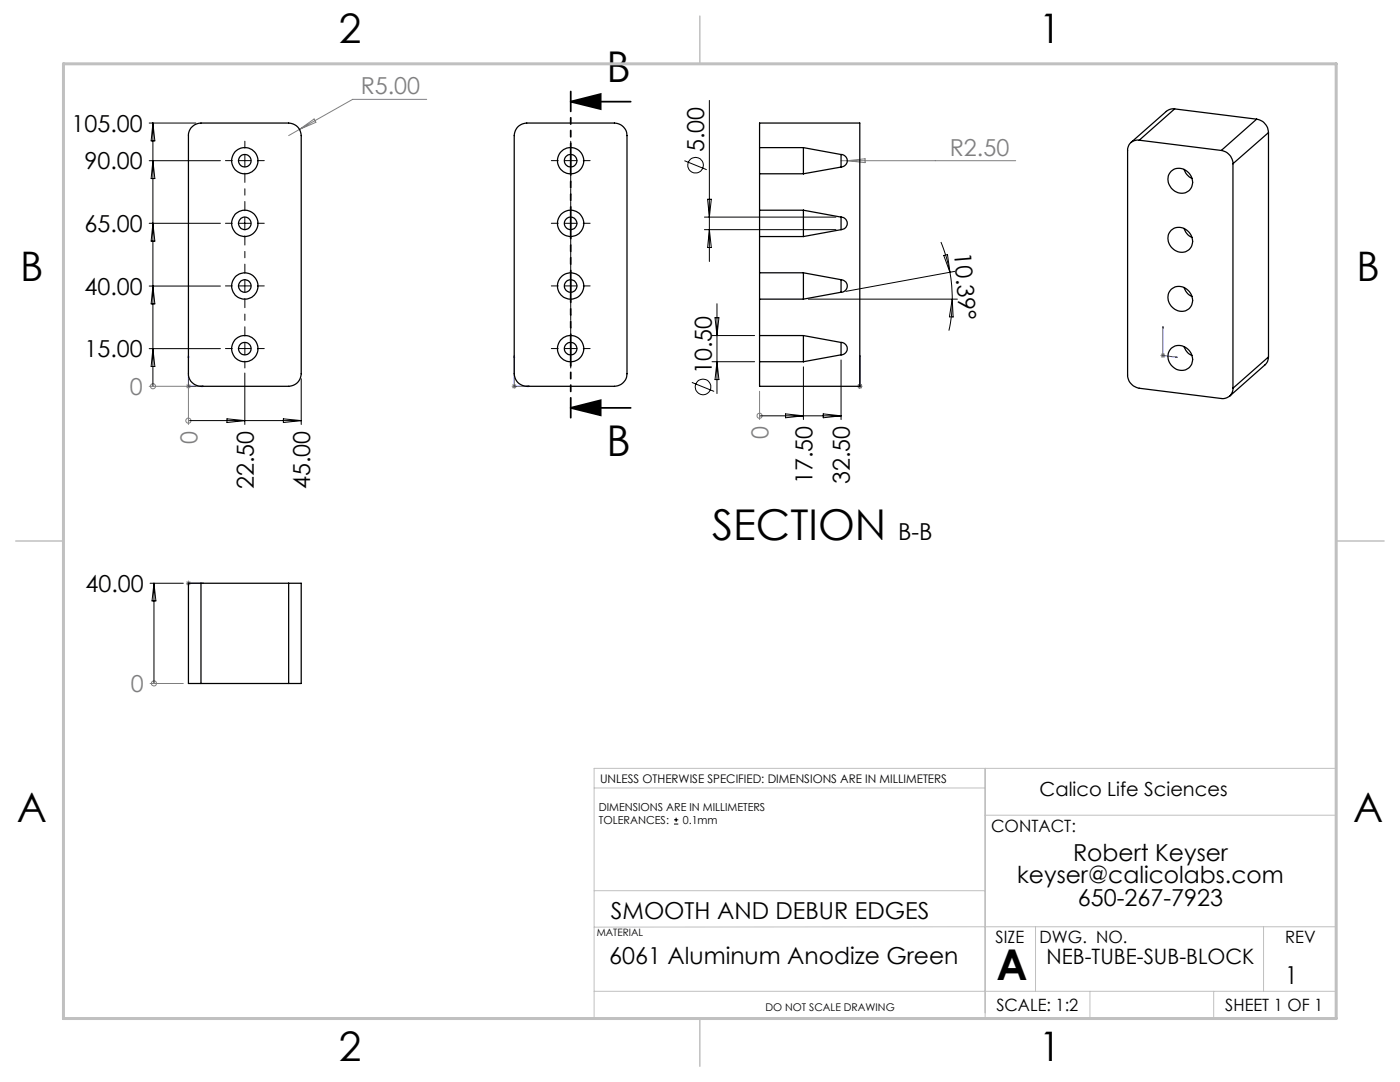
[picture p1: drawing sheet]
<svg xmlns="http://www.w3.org/2000/svg" width="279mm" height="216mm" viewBox="0 0 279 216" stroke-linecap="round" stroke-linejoin="round" font-family="sans-serif">
<g fill="none" stroke="#000" stroke-width=".2">
<path d="M29.8 32.1h14.2M29.8 24.6h9.3M30.5 24.6v52.5M30.5 32.1l.4 3.5h-.7zM30.5 24.6l.4 3.5h-.7zM136.6 32.1l4.4 1.8M141.2 39.8h.8l-.4 3.5zM141.6 20v32.2M29.8 44.6h14.2M29.8 57.1h14.2M30.5 57.1l.4 3.5h-.7zM30.5 44.6l.4 3.5h-.7z"/>
<path d="M47.6 44.6h2.5M48.9 43.3v2.5M112.6 44.6h2.5M113.9 43.3v2.5M140.6 43.3h26.2M140.6 45.8h26.2M141.6 45.8l.4 3.6h-.8zM161.3 59.7h29.8M187.8 48.3a29.7 29.7 0 0 1 1.8 6M188.3 51l.8-.2 .5 3.5zM189.6 54.3l.3 2.7 .1 2.7M190 59.7l.2 3.6-.7-.1z"/>
<path d="M190 59.7a25.4 25.4 0 0 1-.6 6.3M190.5 54.2l-21.7 3.9M29.8 69.6h14.2M30.5 69.6l.4 3.5h-.7zM48.9 74.4v10.3M60.1 75.6v9.1M138.1 76.3l4.4 1.8M142.1 72.2h8.5M142.1 67h8.5M142.7 63.4h.8l-.4 3.6zM143.1 60.6v17.9M143.1 72.2l.4 3.5h-.8z"/>
<path d="M160.3 73.2v10.5M167.9 71.8v11.9M37.6 83.9h22.5M45.3 83.6l3.6 .3-3.6 .4zM56.6 83.6l3.5 .3-3.5 .4zM151.6 83h16.3M156.8 82.6l3.5 .4-3.5 .4zM164.3 82.6l3.6 .4-3.6 .4zM30 116.4h6.6M30.7 116.4v20M30.7 116.4l.4 3.5h-.8zM134.5 164.4h.9"/>
<path d="M134.5 163.6h.9M134.9 163.2v.8"/>
<circle cx="138.8" cy="33" r="1.55"/>
<circle cx="140.3" cy="77.2" r="1.56"/>
</g>
<path d="M113.9 20.3l6-1.5v3zM113.9 20.3h12M113.9 81.4l6-1.5v3zM113.9 81.4h12" fill="none" stroke="#000" stroke-width=".35"/>
<g fill="none" stroke="#808080" stroke-width=".2">
<path d="M85.2 19.8h-14.8l-10.6 6M59.8 25.8l-2.2 1.3M59.8 25.8l2.9-2.1 .3 .7zM167.9 32.1h34.8M169.1 32.1l3.5-.4v.8zM29.8 77.1h9.3M30.5 77.1h.1M37.3 76.7l.7 .7M37.6 75.6v9.1M38 76.7l-.7 .7M102.1 77.1h1M102.3 76.7l.7 .7"/>
<path d="M102.6 76.6v1M103 76.7l-.7 .7M151.6 78.1v5.6M171.1 77.1h1M171.2 76.7l.7 .7M171.6 76.6v1M171.9 76.7l-.7 .7M231.6 70.9h1M231.7 70.6l.7 .7M232.1 70.4v1M232.4 70.6l-.7 .7M37.6 83.9h.1"/>
<path d="M151.6 83h.1M37.1 116.4h1M37.3 116l.7 .7M37.6 115.9v1M38 116l-.7 .7M30 136.4h6.6M30.7 136.4h.1"/>
<circle cx="30.5" cy="77.1" r=".5"/>
<circle cx="37.6" cy="83.9" r=".51"/>
<circle cx="151.6" cy="83" r=".5"/>
<circle cx="30.7" cy="136.4" r=".5"/>
</g>
<g fill="none" stroke="#00f" stroke-width=".2">
<path d="M37.6 71l.1 .3h-.2zM37.6 71v6.1h3M40.4 77l.2 .1-.2 .1zM102.6 71l.1 .3h-.1zM102.6 71v6.1h3.1M105.4 77l.3 .1-.3 .1zM171.6 77v.2zM171.6 71v.3v-.3M171.6 77.1h.1M171.6 71v6.1M232.1 65.2l.1 .3-.2-.1zM232.1 65.2v5.7l2.9 .4"/>
<path d="M234.7 71.2l.2 .1h-.2zM37.5 116.4h.2zM37.6 116.4h.1M37.6 116.4h3M40.6 116.4h-.2h.2"/>
</g>
<g fill="none" stroke="#000" stroke-width=".2" stroke-dasharray="15.2 1.3 1.3 1.3">
<path d="M46.4 32.1h-1.4M48.9 32.1v-1.3M48.9 32.1h-1.3M48.9 32.1v1.2M48.9 32.1h1.2M48.9 29.6v-1.4M51.4 32.1h1.3M111.4 32.1h-1.4M113.9 32.1v-1.3M113.9 32.1h-1.2M113.9 32.1v1.2M113.9 32.1h1.3"/>
<path d="M113.9 29.6v-1.4M116.4 32.1h1.4M46.4 44.6h-1.4M46.4 57.1h-1.4M48.9 57.1v-1.3M48.9 57.1h-1.3M48.9 57.1v1.2M48.9 57.1h1.2M51.4 44.6h1.3M51.4 57.1h1.3M111.4 44.6h-1.4M111.4 57.1h-1.4"/>
<path d="M113.9 57.1v-1.3M113.9 57.1h-1.2M113.9 57.1v1.2M113.9 57.1h1.3M116.4 44.6h1.4M116.4 57.1h1.4M46.4 69.6h-1.4M48.9 69.6v-1.3M48.9 69.6h-1.3M48.9 69.6v1.2M48.9 69.6h1.2M48.9 72.1v1.3"/>
<path d="M51.4 69.6h1.3M111.4 69.6h-1.4M113.9 69.6v-1.3M113.9 69.6h-1.2M113.9 69.6v1.2M113.9 69.6h1.3M113.9 72.1v1.3M116.4 69.6h1.4"/>
</g>
<path d="M48.9 54.6v-7.5M48.9 42.1v-7.5M113.9 54.6v-7.5M113.9 42.1v-7.5M48.9 67.1v-7.5M113.9 67.1v-7.5" fill="none" stroke="#000" stroke-width=".2" stroke-dasharray="15.2 1.3 1.3 1.3" stroke-dashoffset="13.4"/>
<path d="M113.9 18.3v65.1" fill="none" stroke="#000" stroke-width=".35" stroke-dasharray="6.3 1.3 1.3 1.3 1.3 1.3" stroke-dashoffset="2.4"/>
<path d="M118.6 157.2h78M196.6 153.3v49.9M118.6 177.7h78M196.6 162.7h70.1M118.6 197.8h148.1M206.7 184.9v12.9M217.5 197.8v5.4M242.2 197.8v5.4M252.2 184.9v12.9M266.7 184.9l-148.1 .1M26.7 203.2h240v-49.9h-148.1v49.9" fill="none" stroke="#c0c0c0" stroke-width=".2"/>
<path d="M139.7 3.2v9.5M3.1 107.9h9.6M266.7 107.9h9.5M139.7 203.2v9.6" fill="none" stroke="#c0c0c0" stroke-width=".3"/>
<path d="M12.7 12.7h254v190.5h-254z" fill="none" stroke="#c0c0c0" stroke-width=".6"/>
<path d="M113.9 20.3l6-1.5v3zM113.9 81.4l6-1.5v3z" fill="#000"/>
<g fill="#00f">
<path d="M40.4 77l.2 .1-.2 .1zM37.6 71l.1 .3h-.2z"/>
<path d="M234.7 71.2l.2 .1h-.2zM232.1 65.2l.1 .3-.2-.1zM105.4 77l.3 .1-.3 .1zM102.6 71l.1 .3h-.1z"/>
<path d="M40.4 116.4h.2zM37.5 116.4h.2z"/>
<path d="M171.6 77v.2zM171.6 71v.3zM171.6 77v.2zM171.6 71v.3z"/>
</g>
<g fill="none" stroke="#000" stroke-width=".25">
<path d="M38.1 25.5l.7-.6 1.3-.3h17.5a2.53 2.53 0 0 1 2.5 2.5v47.5a2.53 2.53 0 0 1-2.5 2.5h-17.5a2.53 2.53 0 0 1-2.5-2.5v-47.9zM103.4 25.3l.8-.5 .9-.2h17.5a2.53 2.53 0 0 1 2.5 2.5v47.5a2.53 2.53 0 0 1-2.5 2.5h-17.5a2.53 2.53 0 0 1-2.5-2.5v-47.5l.2-1zM151.6 29.5v5.2M151.6 29.5v-4.9h20v52.5h-20v-4.9M151.6 34.7h8.7M151.6 29.5h8.7M151.6 34.7v7.2M160.3 29.5v5.2M160.3 29.5l7.6 1.3M167.9 30.8v2.5M167.9 30.8a1.25 1.25 0 0 1 1.2 1.3 1.25 1.25 0 0 1-1.2 1.2M167.9 33.3l-7.6 1.4"/>
<path d="M227.4 28a1.98 1.98 0 0 0-2.4 2v44.8a2.75 2.75 0 0 0 2.4 2.7l16.3 2a1.98 1.98 0 0 0 2.4-2M227.4 28l16.3 2M233.8 34.1a2.62 2.62 0 0 1 3.5 .5 2.62 2.62 0 0 1-.2 3.6 2.66 2.66 0 0 1-3.3-.7 2.66 2.66 0 0 1 0-3.4zM234.4 21.7l-.9 .1-.7 .4-7.1 6.2M234.4 21.7l-7 6.3M234.4 21.7l16.4 2.1M236.3 33.8a2.96 2.96 0 0 0 1.6 1.8M243.7 30a2.75 2.75 0 0 1 2.4 2.7M246.1 32.7v44.8M250.8 23.8a2.82 2.82 0 0 1 2.4 2.7M250.8 23.8l-7.1 6.2M253.2 26.5l-7.1 6.2"/>
<path d="M253.2 26.5v44.7M151.6 54.4v5.3M151.6 41.9v5.3M151.6 59.7h8.7M151.6 54.4h8.7M151.6 47.2h8.7M151.6 41.9h8.7M151.6 47.2v7.2M151.6 59.7v7.3M160.3 54.4v5.3M160.3 41.9v5.3M160.3 54.4l7.6 1.4"/>
<path d="M160.3 41.9l7.6 1.4M167.9 55.8v2.5M167.9 43.3v2.5M167.9 55.8a1.25 1.25 0 0 1 1.2 1.3 1.25 1.25 0 0 1-1.2 1.2M167.9 43.3a1.25 1.25 0 0 1 1.2 1.3 1.25 1.25 0 0 1-1.2 1.2M167.9 58.3l-7.6 1.4M167.9 45.8l-7.6 1.4M233.8 57.7a2.62 2.62 0 0 1 3.5 .4 2.62 2.62 0 0 1-.2 3.6 2.66 2.66 0 0 1-3.3-.6 2.66 2.66 0 0 1 0-3.4zM233.8 45.9a2.62 2.62 0 0 1 3.5 .5 2.62 2.62 0 0 1-.2 3.6 2.66 2.66 0 0 1-3.3-.7 2.66 2.66 0 0 1 0-3.4zM236.3 45.6a2.96 2.96 0 0 0 1.6 1.8M236.3 57.4a2.96 2.96 0 0 0 1.6 1.8M151.6 67v5.2"/>
<path d="M151.6 72.2h8.7M151.6 67h8.7M160.3 67v5.2M160.3 67l7.6 1.3M167.9 68.3v2.5M167.9 68.3a1.23 1.23 0 0 1 1.2 1.3 1.23 1.23 0 0 1-1.2 1.2M167.9 70.8l-7.6 1.4M233.8 69.5a2.66 2.66 0 0 1 3.4 .3 2.66 2.66 0 0 1 .1 3.5 2.66 2.66 0 0 1-3.4-.3 2.66 2.66 0 0 1-.1-3.5zM236.3 69.2a3 3 0 0 0 1.6 1.7M253.2 71.2l-.2 .9-.3 .5-7.3 6.5M253.2 71.2l-7.1 6.3M40.1 116.4h-2.5v20h2.5"/>
<path d="M40.1 116.4v20M40.1 116.4h17.5M57.6 116.4h2.5v20h-2.5M57.6 116.4v20M40.1 136.4h17.5"/>
<circle cx="48.8" cy="32.1" r="1.26"/>
<circle cx="48.8" cy="32.1" r="2.62"/>
<circle cx="113.9" cy="32.1" r="1.25"/>
<circle cx="113.9" cy="32.1" r="2.63"/>
<circle cx="48.8" cy="57.1" r="2.63"/>
<circle cx="48.8" cy="57.1" r="1.26"/>
<circle cx="48.8" cy="44.6" r="1.26"/>
<circle cx="48.8" cy="44.6" r="2.62"/>
<circle cx="113.9" cy="57.1" r="2.64"/>
<circle cx="113.9" cy="57" r="1.25"/>
<circle cx="113.9" cy="44.6" r="1.25"/>
<circle cx="113.9" cy="44.6" r="2.63"/>
<circle cx="48.8" cy="69.6" r="1.26"/>
<circle cx="48.8" cy="69.6" r="2.62"/>
<circle cx="113.9" cy="69.6" r="1.25"/>
<circle cx="113.9" cy="69.6" r="2.63"/>
</g>
<g font-size="8.5">
<text x="121.1" y="16.4">B</text>
<text x="121.1" y="91">B</text>
<text x="142.1" y="107.8">SECTION</text>
<text x="198.9" y="195.5">A</text>
</g>
<g font-size="8.1">
<text x="67.6" y="8.5">2</text>
<text x="207.3" y="8.5">1</text>
<text x="4" y="56.2">B</text>
<text x="270.7" y="56.2">B</text>
<text x="3.3" y="164.1">A</text>
<text x="270" y="164.1">A</text>
<text x="67.6" y="211.7">2</text>
<text x="207.3" y="211.7">1</text>
</g>
<text font-size="4.9" x="256.5" y="196.4">1</text>
<g font-size="4.7" fill="#808080">
<text x="72" y="18.8">R5.00</text>
<text x="189.5" y="31">R2.50</text>
<text x="25.9" y="78.8">0</text>
<text x="39.4" y="88.6" transform="rotate(-90 39.4 88.6)">0</text>
<text x="153.4" y="87.6" transform="rotate(-90 153.4 87.6)">0</text>
<text x="26.1" y="138.1">0</text>
</g>
<g font-size="4.7">
<text x="14.3" y="26.3">105.00</text>
<text x="16.9" y="33.8">90.00</text>
<text x="140.5" y="30.4" transform="rotate(-90 140.5 30.4)">5.00</text>
<text x="16.9" y="46.3">65.00</text>
<text x="190.4" y="50.4" transform="rotate(85 190.4 50.4)">10.39°</text>
<text x="16.9" y="58.8">40.00</text>
<text x="16.9" y="71.3">15.00</text>
<text x="142" y="74.6" transform="rotate(-90 142 74.6)">10.50</text>
<text x="50.6" y="97.6" transform="rotate(-90 50.6 97.6)">22.50</text>
<text x="61.9" y="97.6" transform="rotate(-90 61.9 97.6)">45.00</text>
<text x="162.1" y="96.6" transform="rotate(-90 162.1 96.6)">17.50</text>
<text x="169.6" y="96.6" transform="rotate(-90 169.6 96.6)">32.50</text>
<text x="179.2" y="107.8">B-B</text>
<text x="17" y="118.1">40.00</text>
<text x="214.1" y="171.7">Robert Keyser</text>
<text x="203" y="176.3">keyser@calicolabs.com</text>
<text x="121.9" y="183.3">SMOOTH AND DEBUR EDGES</text>
<text x="215.1" y="180.8">650-267-7923</text>
<text x="121.6" y="192.4">6061 Aluminum Anodize Green</text>
</g>
<text font-size="4.2" x="208.8" y="192.4">NEB-TUBE-SUB-BLOCK</text>
<text font-size="3.9" x="207.5" y="158.8">Calico Life Sciences</text>
<g font-size="3.4">
<text x="197.8" y="166">CONTACT:</text>
<text x="198.7" y="188.1">SIZE</text>
<text x="207.5" y="188.1">DWG. NO.</text>
<text x="256.5" y="188.2">REV</text>
<text x="198.8" y="201.7">SCALE: 1:2</text>
<text x="244.5" y="201.7">SHEET 1 OF 1</text>
</g>
<text font-size="2.4" x="119.8" y="156.2">UNLESS OTHERWISE SPECIFIED: DIMENSIONS ARE IN MILLIMETERS</text>
<g font-size="2.2">
<text x="119.5" y="161.8">DIMENSIONS ARE IN MILLIMETERS</text>
<text x="119.5" y="164.4">TOLERANCES:</text>
<text x="136.3" y="164.4">0.1mm</text>
</g>
<text font-size="2.1" x="152.8" y="201.7">DO NOT SCALE DRAWING</text>
<text font-size="2" x="119.1" y="186.7">MATERIAL</text>
</svg>
